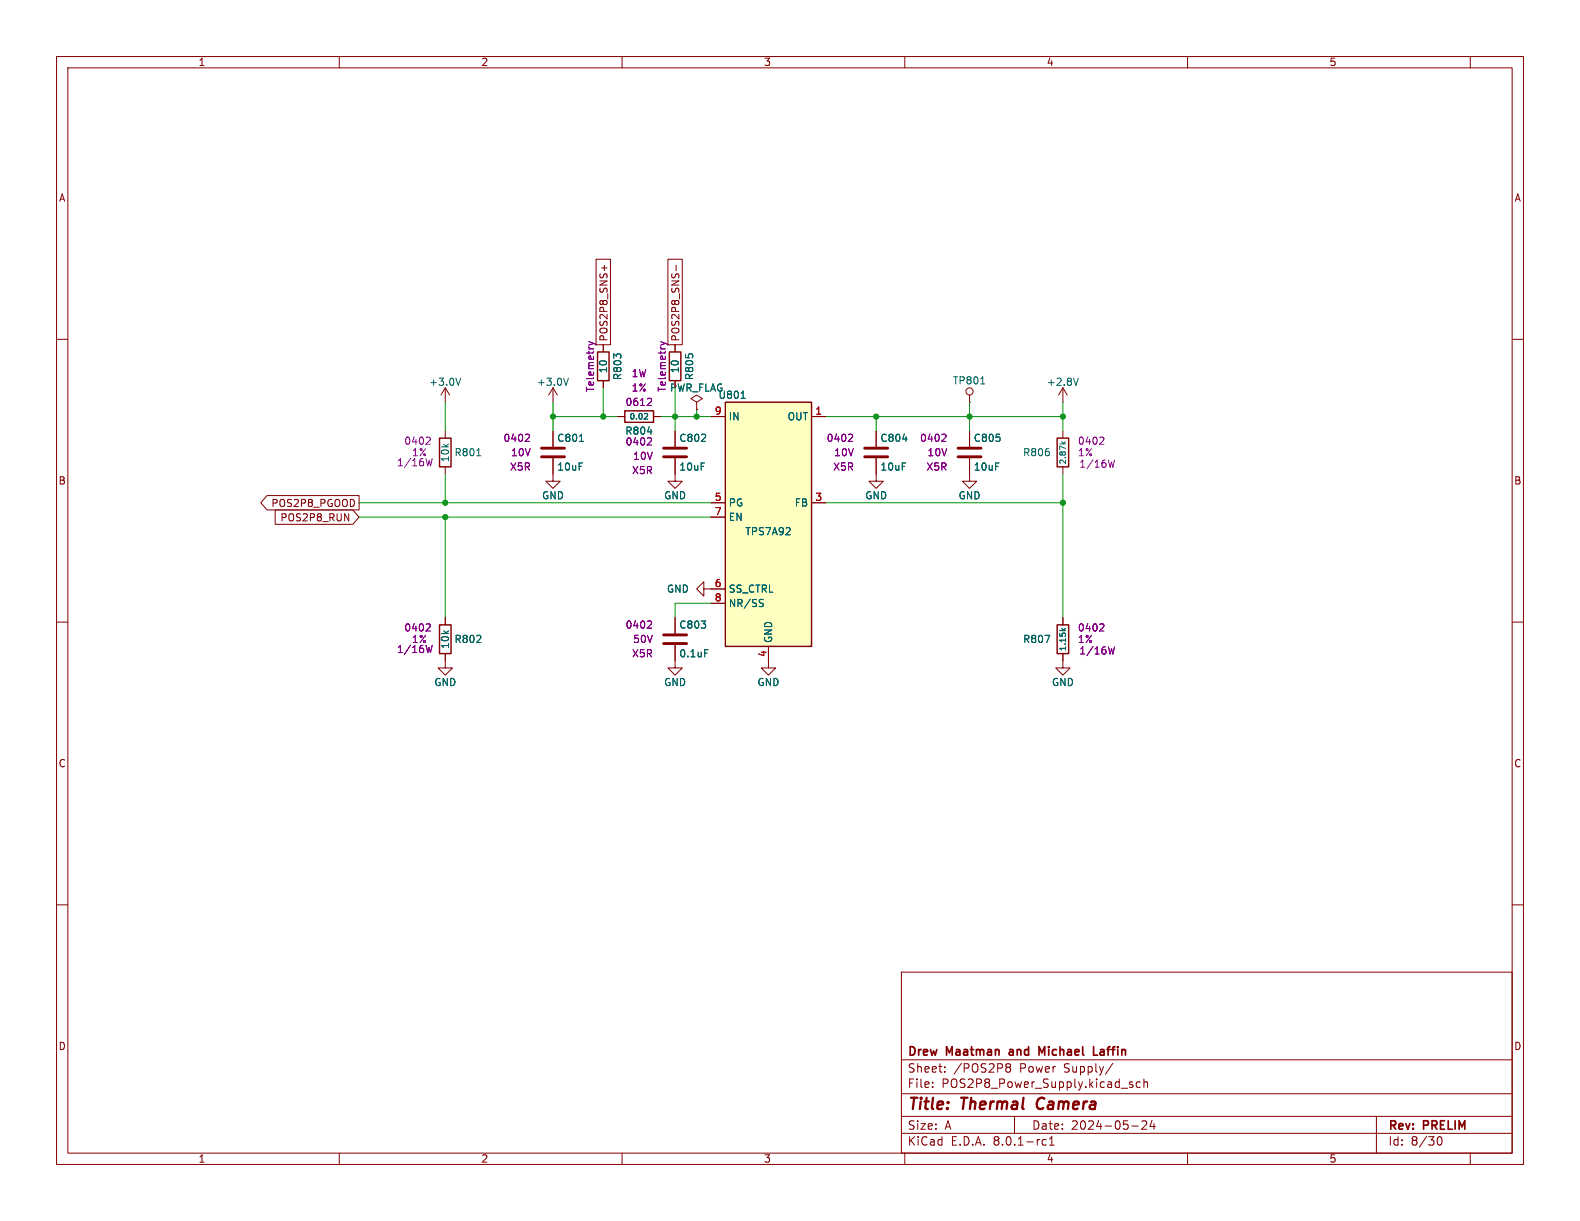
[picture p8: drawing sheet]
<svg xmlns="http://www.w3.org/2000/svg" width="279mm" height="216mm" viewBox="0 0 279 216" stroke-linecap="round" stroke-linejoin="round" font-family="sans-serif">
<g fill="none" stroke="#840000" stroke-width=".18">
<path d="M10 10h259.4v195.9h-259.4zM12 12h255.4v191.9h-255.4zM60 10v2M110 10v2M160 10v2M210 10v2M260 10v2M10 60h2M267.4 60h2M10 110h2M135.9 116.8v1.3h1.3l-1.3 1.3-1.3-1.3h1.3M188 109.2v1.3"/>
<path d="M188 115.6v1.2M267.4 110h2M10 160h2M267.4 160h2M159.4 171.9h108v32h-108zM159.4 197.4h108M159.4 193.4h108M159.4 187.4h108M164.9 192.1v.2M164.9 191.4v.1M167.1 189.4v.2M167.1 188.7v.1"/>
<path d="M177.9 188.6l.2 .1M177.9 188.2l.2-.1 .5 .1 .1 .2-.3 .3M178.1 188.7h.3M178.1 188.7l-.2 .2M178.4 188.7l.3 .3-.1 .4-.2 .2-.5-.2M179.4 197.4v3M196.8 188l-1.3 1.9M200.1 199.1h1.2M200.3 191.4l-.4-.1-.2 .2 .1 .2 .5 .2v.3h-.6M201.6 191.4l-.4-.1-.3 .3v.4l.2 .2h.5M201.9 198.3l.6-.1 .2 .1 .1 .3-.9 1.1h.9M202.3 191.4l.2-.1 .4 .1v.9"/>
<path d="M202.3 190.8v1.5M203.7 198.1l-.3 1.1h.9M204.1 198.7v1M243.4 197.4v6.5M60 203.9v2M110 203.9v2M159.4 200.4h108M160 203.9v2M185 201.6l-.4-.1-.3 .3v.4l.1 .2h.6M185.6 202.5h.8M185.6 201.4l.4-.4v1.5M210 203.9v2"/>
<path d="M254.1 201.6l.2-.5 .2-.1a.8 .8 0 0 1 .5 .7 .8 .8 0 0 1-.5 .8l-.2-.2-.2-.4M260 203.9v2"/>
</g>
<path d="M183.6 194.4a1.27 1.27 0 0 0 0 1.6" fill="none" stroke="#840000" stroke-width=".4"/>
<path d="M178.5 186.1v.4M184.7 185.1l-.5 1-.5-1v1.5M193.4 185.1v1.5h.7M194.7 185.6h-.1M194.7 186a.29 .29 0 0 0-.2 .3 .29 .29 0 0 0 .2 .3" fill="none" stroke="#840000" stroke-width=".3"/>
<path d="M186.9 110.5h2.1v5.1h-2.1z" fill="none" stroke="#840000" stroke-width=".25"/>
<path d="M184.8 112.3h.8l-.5 1.3M187.7 111.1l.4 .4M188.4 111.1l-.4 .3" fill="none" stroke="#006464" stroke-width=".18"/>
<path d="M195 110.3l.2 .2-.1 .4-.7 .7h.8M197.1 114.4l-.3 1.2-.2-.9-.3 .9" fill="none" stroke="#840084" stroke-width=".18"/>
<path d="M128.3 71.1h15.2v43.2h-15.2z" fill="#ffffc2"/>
<path d="M77.7 77.5h2.1v5.1h-2.1zM105.7 62.2h2v5.1h-2zM110.5 72.6h5.1v2.1h-5.1zM118.4 62.2h2v5.1h-2zM128.3 71.1h15.2v43.2h-15.2zM186.9 77.5h2.1v5.1h-2.1zM77.7 110.5h2.1v5.1h-2.1z" fill="none" stroke="#840000" stroke-width=".25"/>
<g fill="none" stroke="#840000" stroke-width=".18">
<path d="M105.4 45.8h2.6v15.2h-2.6zM106.4 47.4h1M106.9 46.9v1M118.1 45.8h2.6v15.2h-2.6zM119.6 46.9v1M78.7 68.6v2.5M78.7 76.2v1.3M78.7 68.6l-.7 1.3M78.7 68.6l.8 1.3M97.8 68.6l-.8 1.3M97.8 68.6v2.5M97.8 76.2v2.8"/>
<path d="M97.8 68.6l.8 1.3M106.7 61v1.2M106.7 67.3v1.3M109.2 73.7h1.3M115.6 73.7h1.2M119.4 61v1.2M119.4 67.3v1.3M119.4 76.2v2.8M123.2 71.1l1-.6-1-.6-1 .6 1 .6v1.3M123.2 72.4h.1M125.7 73.7h2.6M143.5 73.7h2.5"/>
<path d="M154.9 76.2v2.8M171.4 71.1h.1M171.4 69.9v1.2M171.4 76.2v2.8M188 68.6l-.8 1.3M188 68.6v2.5M188 76.2v1.3M188 68.6l.7 1.3M47.2 87.6h16.3v2.6h-16.3l-1.1-1.3zM48.7 90.2h13.7l1.1 1.2-1.1 1.3h-13.7zM60.9 90.8l.8 1.3v-1.3M78.7 82.6v1.2"/>
<path d="M97.8 81v4.1h1.3l-1.3 1.3-1.3-1.3h1.3M119.4 81v4.1h1.2l-1.2 1.3-1.3-1.3h1.3M125.7 88.9h2.6M125.7 91.4h2.6M143.5 88.9h2.5M154.9 81v4.1h1.3l-1.3 1.3-1.2-1.3h1.2M171.4 81v4.1h1.3l-1.3 1.3-1.2-1.3h1.2M188 82.6v1.2M78.7 115.6v2.5h1.3l-1.3 1.3-1.2-1.3h1.2M78.7 109.2v1.3M119.4 114v4.1h1.2l-1.2 1.3-1.3-1.3h1.3M119.4 109.2v2.8"/>
<path d="M124.5 104.1v-1.2l-1.3 1.2 1.3 1.3v-1.3h3.8M125.7 106.7h2.6M135.9 114.3v2.5M188 115.6v2.5h1.2l-1.2 1.3-1.3-1.3h1.3M188 109.2v1.3"/>
<circle cx="171.4" cy="69.2" r=".63"/>
</g>
<g fill="none" stroke="#006464" stroke-width=".18">
<path d="M81.5 66.9l-.5 1.2M100.5 66.9l-.4 1.2M102.5 78h.7M114.3 73.1l.2 .2v.2l-.6 .6h.6M114.5 76.4h.8M131.1 70.4h.7M159.6 77.6h.8M173.4 67.9h.7M187.7 78.1l.4 .4M188.4 78.1l-.4 .3M190.7 66.9l-.4 1.2M84.3 80.6h.7"/>
<path d="M124.6 114.9h.6M134.5 106.6l.4 .1 .1 .3-.3 .3h-.3M134.5 106l.5 .1M184.8 112.3h.8l-.5 1.3M187.7 111.1l.4 .4M188.4 111.1l-.4 .3"/>
</g>
<g fill="none" stroke="#840084" stroke-width=".18">
<path d="M75.8 77.3l.3 .2-.1 .3-.7 .8h.8M93.4 76.8l.2 .2v.3l-.8 .7h.8M104.1 60.4l.9 .3M105 60.7l-.9 .3M105 60.7l.4 .3M115 70.4l.2 .3-.1 .3-.7 .7h.8M115.2 77.7v.3l-.8 .7h.8M116.8 60.4l.9 .3M117.7 60.7l-.9 .3M117.7 60.7l.4 .3M150.5 76.8l.3 .2-.1 .3-.7 .7h.8M167 76.8l.3 .2-.1 .3-.7 .7h.8"/>
<path d="M195 77.3l.2 .2-.1 .3-.7 .8h.8M76.4 81.1l-.3 1.3-.2-.9-.3 .9M197.1 81.4l-.3 1.2-.2-.9-.3 .9M75.8 110.3l.3 .2-.1 .4-.7 .7h.8M76.4 114.1l-.3 1.3-.2-.9-.3 .9M115 109.8l.2 .2v.3l-.8 .8h.8M195 110.3l.2 .2-.1 .4-.7 .7h.8M197.1 114.4l-.3 1.2-.2-.9-.3 .9"/>
</g>
<path d="M95.8 79.2h4M117.3 79.2h4.1M152.9 79.2h4.1M169.4 79.2h4.1M95.8 80.8h4M117.3 80.8h4.1M152.9 80.8h4.1M169.4 80.8h4.1M117.3 113.8h4.1M117.3 112.3h4.1" fill="none" stroke="#840000" stroke-width=".51"/>
<g fill="none" stroke="#009600" stroke-width=".18">
<path d="M78.7 71.1v5.1M97.8 73.7h11.4M97.8 71.1v5.1M106.7 68.6v5.1M116.8 73.7h8.9M119.4 68.6v7.6M123.2 72.4v1.3M146 73.7h42M154.9 73.7v2.5M171.4 71.1v5.1M188 71.1v5.1M63.5 88.9h62.2"/>
<path d="M63.5 91.4h62.2M78.7 83.8v5.1M78.7 91.4v17.8M146 88.9h42M188 83.8v25.4M125.7 106.7h-6.3v2.5"/>
</g>
<g fill="#009600" stroke="#009600" stroke-width=".18">
<circle cx="188" cy="73.7" r=".46"/>
<circle cx="171.4" cy="73.7" r=".46"/>
<circle cx="154.9" cy="73.7" r=".46"/>
<circle cx="119.4" cy="73.7" r=".46"/>
<circle cx="123.2" cy="73.7" r=".46"/>
<circle cx="188" cy="88.9" r=".46"/>
<circle cx="97.8" cy="73.7" r=".46"/>
<circle cx="78.7" cy="88.9" r=".46"/>
<circle cx="106.7" cy="73.7" r=".46"/>
<circle cx="78.7" cy="91.4" r=".46"/>
</g>
<g font-size="2.8" fill="#840000">
<text x="160.4" y="196.8">Title:</text>
<text x="170.1" y="196.8">Thermal</text>
<text x="184.2" y="196.8">Camera</text>
</g>
<g font-size="2.1" fill="#840000">
<text x="160.4" y="189.9">Sheet:</text>
<text x="160.4" y="187.1">Drew</text>
<text x="167.4" y="187.1">Maatman</text>
<text x="168.6" y="189.9">/POS2P8</text>
<text x="179.2" y="187.1">and</text>
<text x="180.4" y="189.9">Power</text>
<text x="185" y="187.1">Michael</text>
<text x="188.3" y="189.9">Supply/</text>
<text x="195.2" y="187.1">Laffin</text>
<text x="160.4" y="192.6">File:</text>
<text x="166.5" y="192.6">POS2P8_Power_Supply.kicad_sch</text>
<text x="160.4" y="202.8">KiCad</text>
<text x="160.4" y="200">Size:</text>
<text x="167.1" y="200">A</text>
<text x="168.1" y="202.8">E.D.A.</text>
<text x="175.7" y="202.8">8.0.1-rc1</text>
<text x="182.4" y="200">Date:</text>
<text x="189.4" y="200">2024-05-24</text>
<text x="245.4" y="200.2">Rev:</text>
<text x="245.4" y="202.8">Id:</text>
<text x="249.5" y="202.8">8/30</text>
<text x="251.8" y="200.2">PRELIM</text>
</g>
<g font-size="1.8" fill="#840000">
<text x="35" y="11.9">1</text>
<text x="85" y="11.9">2</text>
<text x="135" y="11.9">3</text>
<text x="185" y="11.9">4</text>
<text x="235" y="11.9">5</text>
<text x="10.3" y="35.9">A</text>
<text x="267.7" y="35.9">A</text>
<text x="107.6" y="60.5" transform="rotate(-90 107.6 60.5)">POS2P8_SNS+</text>
<text x="120.3" y="60.5" transform="rotate(-90 120.3 60.5)">POS2P8_SNS-</text>
<text x="10.3" y="85.9">B</text>
<text x="47.9" y="89.9">POS2P8_PGOOD</text>
<text x="267.7" y="85.9">B</text>
<text x="49.5" y="92.4">POS2P8_RUN</text>
<text x="10.3" y="135.9">C</text>
<text x="267.7" y="135.9">C</text>
<text x="10.3" y="185.9">D</text>
<text x="267.7" y="185.9">D</text>
<text x="35" y="205.8">1</text>
<text x="85" y="205.8">2</text>
<text x="135" y="205.8">3</text>
<text x="185" y="205.8">4</text>
<text x="235" y="205.8">5</text>
</g>
<g font-size="1.8" fill="#006464">
<text x="75.8" y="68.4">+3.0V</text>
<text x="94.8" y="68.4">+3.0V</text>
<text x="107.5" y="66.1" transform="rotate(-90 107.5 66.1)">10</text>
<text x="110.1" y="67.3" transform="rotate(-90 110.1 67.3)">R803</text>
<text x="118.4" y="69.4">PWR_FLAG</text>
<text x="120.2" y="66.1" transform="rotate(-90 120.2 66.1)">10</text>
<text x="122.8" y="67.3" transform="rotate(-90 122.8 67.3)">R805</text>
<text x="127" y="70.7">U801</text>
<text x="168.4" y="68.2">TP801</text>
<text x="185" y="68.4">+2.8V</text>
<text x="128.8" y="74.5">IN</text>
<text x="139.2" y="74.5">OUT</text>
<text x="79.6" y="81.8" transform="rotate(-90 79.6 81.8)">10k</text>
<text x="80.3" y="80.9">R801</text>
<text x="98.4" y="78.3">C801</text>
<text x="98.4" y="83.4">10uF</text>
<text x="120" y="78.3">C802</text>
<text x="120" y="83.4">10uF</text>
<text x="155.6" y="78.3">C804</text>
<text x="155.6" y="83.4">10uF</text>
<text x="172.1" y="78.3">C805</text>
<text x="172.1" y="83.4">10uF</text>
<text x="180.8" y="80.9">R806</text>
<text x="95.8" y="88.5">GND</text>
<text x="117.3" y="88.5">GND</text>
<text x="128.8" y="89.8">PG</text>
<text x="140.4" y="89.8">FB</text>
<text x="152.9" y="88.5">GND</text>
<text x="169.4" y="88.5">GND</text>
<text x="128.8" y="92.3">EN</text>
<text x="131.7" y="94.8">TPS7A92</text>
<text x="117.8" y="105">GND</text>
<text x="128.8" y="105">SS_CTRL</text>
<text x="128.8" y="107.5">NR/SS</text>
<text x="80.3" y="113.9">R802</text>
<text x="120" y="111.4">C803</text>
<text x="136.8" y="113.8" transform="rotate(-90 136.8 113.8)">GND</text>
<text x="180.8" y="113.9">R807</text>
<text x="79.6" y="114.9" transform="rotate(-90 79.6 114.9)">10k</text>
<text x="120" y="116.4">0.1uF</text>
<text x="76.7" y="121.5">GND</text>
<text x="117.3" y="121.5">GND</text>
<text x="133.9" y="121.5">GND</text>
<text x="185.9" y="121.5">GND</text>
</g>
<g font-size="1.8" fill="#840084">
<text x="105.3" y="69.4" transform="rotate(-90 105.3 69.4)">Telemetry</text>
<text x="110.5" y="72">0612</text>
<text x="111.6" y="69.4">1%</text>
<text x="111.6" y="66.9">1W</text>
<text x="118" y="69.4" transform="rotate(-90 118 69.4)">Telemetry</text>
<text x="110.5" y="77.1">R804</text>
<text x="70.1" y="82.7">1/16W</text>
<text x="71.4" y="78.8">0402</text>
<text x="72.7" y="80.9">1%</text>
<text x="88.9" y="78.3">0402</text>
<text x="90.1" y="83.4">X5R</text>
<text x="90.3" y="80.9">10V</text>
<text x="110.5" y="79">0402</text>
<text x="111.8" y="81.5">10V</text>
<text x="146.1" y="78.3">0402</text>
<text x="147.2" y="83.4">X5R</text>
<text x="147.4" y="80.9">10V</text>
<text x="162.6" y="78.3">0402</text>
<text x="163.7" y="83.4">X5R</text>
<text x="163.9" y="80.9">10V</text>
<text x="190.5" y="80.9">1%</text>
<text x="190.5" y="78.8">0402</text>
<text x="190.8" y="82.9">1/16W</text>
<text x="111.7" y="84">X5R</text>
<text x="71.4" y="111.9">0402</text>
<text x="72.7" y="113.9">1%</text>
<text x="110.5" y="111.4">0402</text>
<text x="111.8" y="113.9">50V</text>
<text x="190.5" y="113.9">1%</text>
<text x="190.5" y="111.9">0402</text>
<text x="70.1" y="115.7">1/16W</text>
<text x="111.7" y="116.4">X5R</text>
<text x="190.8" y="115.9">1/16W</text>
</g>
<g font-size="1.8" fill="#a90000">
<text x="126.3" y="73.4">9</text>
<text x="144.1" y="73.4">1</text>
<text x="126.3" y="88.6">5</text>
<text x="144.1" y="88.6">3</text>
<text x="126.3" y="91.2">7</text>
<text x="126.3" y="103.9">6</text>
<text x="126.3" y="106.4">8</text>
<text x="135.6" y="116.3" transform="rotate(-90 135.6 116.3)">4</text>
</g>
<g font-size="1.4" fill="#006464">
<text x="111.2" y="74.4">0.02</text>
<text x="188.7" y="82.2" transform="rotate(-90 188.7 82.2)">2.87k</text>
<text x="188.7" y="115.3" transform="rotate(-90 188.7 115.3)">1.15k</text>
</g>
</svg>
